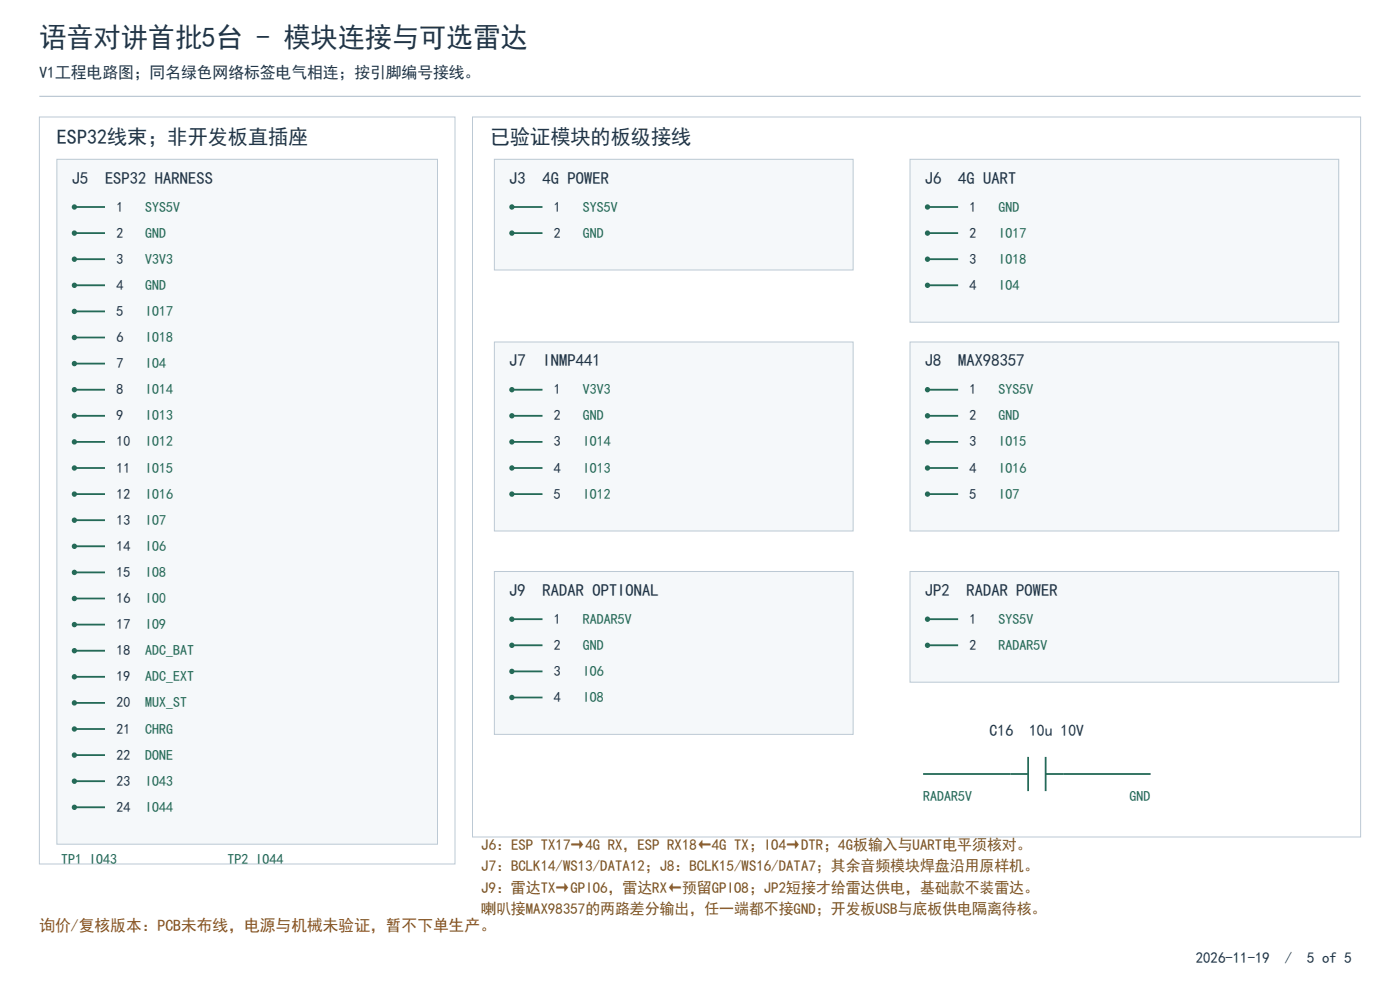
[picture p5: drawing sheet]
<svg xmlns="http://www.w3.org/2000/svg" width="396mm" height="280mm" viewBox="0 0 396 280" stroke-linecap="round" stroke-linejoin="round" font-family="sans-serif">
<path d="M11.1 27.2h373.8" fill="none" stroke="#aebdca" stroke-width=".28"/>
<path d="M11.1 33.1h117.6v211.3h-117.6z" fill-rule="evenodd" fill="#fff" stroke="#bcc9d4" stroke-width=".28"/>
<path d="M16.1 45.1h107.7v193.7h-107.7z" fill-rule="evenodd" fill="#f5f8fa" stroke="#bcc9d4" stroke-width=".28"/>
<path d="M21 58.5h8.7" fill="none" stroke="#246a57" stroke-width=".5"/>
<circle cx="21" cy="58.6" r=".75" fill="#246a57"/>
<path d="M21 65.9h8.7" fill="none" stroke="#246a57" stroke-width=".5"/>
<circle cx="21" cy="65.9" r=".75" fill="#246a57"/>
<path d="M21 73.3h8.7" fill="none" stroke="#246a57" stroke-width=".5"/>
<circle cx="21" cy="73.3" r=".75" fill="#246a57"/>
<path d="M21 80.7h8.7" fill="none" stroke="#246a57" stroke-width=".5"/>
<circle cx="21" cy="80.7" r=".75" fill="#246a57"/>
<path d="M21 88.1h8.7" fill="none" stroke="#246a57" stroke-width=".5"/>
<circle cx="21" cy="88.1" r=".75" fill="#246a57"/>
<path d="M21 95.5h8.7" fill="none" stroke="#246a57" stroke-width=".5"/>
<circle cx="21" cy="95.5" r=".75" fill="#246a57"/>
<path d="M21 102.8h8.7" fill="none" stroke="#246a57" stroke-width=".5"/>
<circle cx="21" cy="102.8" r=".75" fill="#246a57"/>
<path d="M21 110.2h8.7" fill="none" stroke="#246a57" stroke-width=".5"/>
<circle cx="21" cy="110.2" r=".75" fill="#246a57"/>
<path d="M21 117.6h8.7" fill="none" stroke="#246a57" stroke-width=".5"/>
<circle cx="21" cy="117.6" r=".75" fill="#246a57"/>
<path d="M21 125h8.7" fill="none" stroke="#246a57" stroke-width=".5"/>
<circle cx="21" cy="125" r=".75" fill="#246a57"/>
<path d="M21 132.4h8.7" fill="none" stroke="#246a57" stroke-width=".5"/>
<circle cx="21" cy="132.4" r=".75" fill="#246a57"/>
<path d="M21 139.7h8.7" fill="none" stroke="#246a57" stroke-width=".5"/>
<circle cx="21" cy="139.8" r=".75" fill="#246a57"/>
<path d="M21 147.1h8.7" fill="none" stroke="#246a57" stroke-width=".5"/>
<circle cx="21" cy="147.1" r=".75" fill="#246a57"/>
<path d="M21 154.5h8.7" fill="none" stroke="#246a57" stroke-width=".5"/>
<circle cx="21" cy="154.5" r=".75" fill="#246a57"/>
<path d="M21 161.9h8.7" fill="none" stroke="#246a57" stroke-width=".5"/>
<circle cx="21" cy="161.9" r=".75" fill="#246a57"/>
<path d="M21 169.3h8.7" fill="none" stroke="#246a57" stroke-width=".5"/>
<circle cx="21" cy="169.3" r=".75" fill="#246a57"/>
<path d="M21 176.7h8.7" fill="none" stroke="#246a57" stroke-width=".5"/>
<circle cx="21" cy="176.7" r=".75" fill="#246a57"/>
<path d="M21 184h8.7" fill="none" stroke="#246a57" stroke-width=".5"/>
<circle cx="21" cy="184" r=".75" fill="#246a57"/>
<path d="M21 191.4h8.7" fill="none" stroke="#246a57" stroke-width=".5"/>
<circle cx="21" cy="191.4" r=".75" fill="#246a57"/>
<path d="M21 198.8h8.7" fill="none" stroke="#246a57" stroke-width=".5"/>
<circle cx="21" cy="198.8" r=".75" fill="#246a57"/>
<path d="M21 206.2h8.7" fill="none" stroke="#246a57" stroke-width=".5"/>
<circle cx="21" cy="206.2" r=".75" fill="#246a57"/>
<path d="M21 213.6h8.7" fill="none" stroke="#246a57" stroke-width=".5"/>
<circle cx="21" cy="213.6" r=".75" fill="#246a57"/>
<path d="M21 220.9h8.7" fill="none" stroke="#246a57" stroke-width=".5"/>
<circle cx="21" cy="221" r=".75" fill="#246a57"/>
<path d="M21 228.3h8.7" fill="none" stroke="#246a57" stroke-width=".5"/>
<circle cx="21" cy="228.3" r=".75" fill="#246a57"/>
<path d="M133.7 33.1h251.2v203.6h-251.2z" fill-rule="evenodd" fill="#fff" stroke="#bcc9d4" stroke-width=".28"/>
<path d="M139.8 45.1h101.5v31.3h-101.5z" fill-rule="evenodd" fill="#f5f8fa" stroke="#bcc9d4" stroke-width=".28"/>
<path d="M144.8 58.5h8.7" fill="none" stroke="#246a57" stroke-width=".5"/>
<circle cx="144.8" cy="58.6" r=".75" fill="#246a57"/>
<path d="M144.8 65.9h8.7" fill="none" stroke="#246a57" stroke-width=".5"/>
<circle cx="144.8" cy="65.9" r=".75" fill="#246a57"/>
<path d="M257.4 45.1h121.3v46h-121.3z" fill-rule="evenodd" fill="#f5f8fa" stroke="#bcc9d4" stroke-width=".28"/>
<path d="M262.4 58.5h8.6" fill="none" stroke="#246a57" stroke-width=".5"/>
<circle cx="262.3" cy="58.6" r=".75" fill="#246a57"/>
<path d="M262.4 65.9h8.6" fill="none" stroke="#246a57" stroke-width=".5"/>
<circle cx="262.3" cy="65.9" r=".75" fill="#246a57"/>
<path d="M262.4 73.3h8.6" fill="none" stroke="#246a57" stroke-width=".5"/>
<circle cx="262.3" cy="73.3" r=".75" fill="#246a57"/>
<path d="M262.4 80.7h8.6" fill="none" stroke="#246a57" stroke-width=".5"/>
<circle cx="262.3" cy="80.7" r=".75" fill="#246a57"/>
<path d="M139.8 96.7h101.5v53.5h-101.5z" fill-rule="evenodd" fill="#f5f8fa" stroke="#bcc9d4" stroke-width=".28"/>
<path d="M144.8 110.2h8.7" fill="none" stroke="#246a57" stroke-width=".5"/>
<circle cx="144.8" cy="110.2" r=".75" fill="#246a57"/>
<path d="M144.8 117.6h8.7" fill="none" stroke="#246a57" stroke-width=".5"/>
<circle cx="144.8" cy="117.6" r=".75" fill="#246a57"/>
<path d="M144.8 125h8.7" fill="none" stroke="#246a57" stroke-width=".5"/>
<circle cx="144.8" cy="125" r=".75" fill="#246a57"/>
<path d="M144.8 132.4h8.7" fill="none" stroke="#246a57" stroke-width=".5"/>
<circle cx="144.8" cy="132.4" r=".75" fill="#246a57"/>
<path d="M144.8 139.7h8.7" fill="none" stroke="#246a57" stroke-width=".5"/>
<circle cx="144.8" cy="139.8" r=".75" fill="#246a57"/>
<path d="M257.4 96.7h121.3v53.5h-121.3z" fill-rule="evenodd" fill="#f5f8fa" stroke="#bcc9d4" stroke-width=".28"/>
<path d="M262.4 110.2h8.6" fill="none" stroke="#246a57" stroke-width=".5"/>
<circle cx="262.3" cy="110.2" r=".75" fill="#246a57"/>
<path d="M262.4 117.6h8.6" fill="none" stroke="#246a57" stroke-width=".5"/>
<circle cx="262.3" cy="117.6" r=".75" fill="#246a57"/>
<path d="M262.4 125h8.6" fill="none" stroke="#246a57" stroke-width=".5"/>
<circle cx="262.3" cy="125" r=".75" fill="#246a57"/>
<path d="M262.4 132.4h8.6" fill="none" stroke="#246a57" stroke-width=".5"/>
<circle cx="262.3" cy="132.4" r=".75" fill="#246a57"/>
<path d="M262.4 139.7h8.6" fill="none" stroke="#246a57" stroke-width=".5"/>
<circle cx="262.3" cy="139.8" r=".75" fill="#246a57"/>
<path d="M139.8 161.6h101.5v46.1h-101.5z" fill-rule="evenodd" fill="#f5f8fa" stroke="#bcc9d4" stroke-width=".28"/>
<path d="M144.8 175.1h8.7" fill="none" stroke="#246a57" stroke-width=".5"/>
<circle cx="144.8" cy="175.1" r=".75" fill="#246a57"/>
<path d="M144.8 182.5h8.7" fill="none" stroke="#246a57" stroke-width=".5"/>
<circle cx="144.8" cy="182.5" r=".75" fill="#246a57"/>
<path d="M144.8 189.9h8.7" fill="none" stroke="#246a57" stroke-width=".5"/>
<circle cx="144.8" cy="189.9" r=".75" fill="#246a57"/>
<path d="M144.8 197.3h8.7" fill="none" stroke="#246a57" stroke-width=".5"/>
<circle cx="144.8" cy="197.3" r=".75" fill="#246a57"/>
<path d="M257.4 161.6h121.3v31.3h-121.3z" fill-rule="evenodd" fill="#f5f8fa" stroke="#bcc9d4" stroke-width=".28"/>
<path d="M262.4 175.1h8.6" fill="none" stroke="#246a57" stroke-width=".5"/>
<circle cx="262.3" cy="175.1" r=".75" fill="#246a57"/>
<path d="M262.4 182.5h8.6" fill="none" stroke="#246a57" stroke-width=".5"/>
<circle cx="262.3" cy="182.5" r=".75" fill="#246a57"/>
<path d="M261.1 218.9h29.7M290.8 214.1v9.6M295.8 218.9h29.7M295.8 214.1v9.6" fill="none" stroke="#246a57" stroke-width=".5"/>
<text font-size="7.9" fill="#213547" x="11.1" y="13.2">语音对讲首批5台 - 模块连接与可选雷达</text>
<g font-size="5.9" fill="#213547">
<text x="16.1" y="40.7">ESP32线束；非开发板直插座</text>
<text x="138.6" y="40.7">已验证模块的板级接线</text>
</g>
<g font-size="4.8" fill="#213547">
<text x="20.3" y="51.9">J5</text>
<text x="29.7" y="51.9">ESP32 HARNESS</text>
<text x="144" y="51.9">J3</text>
<text x="153.5" y="51.9">4G POWER</text>
<text x="261.6" y="51.9">J6</text>
<text x="271" y="51.9">4G UART</text>
<text x="144" y="103.6">J7</text>
<text x="153.5" y="103.6">INMP441</text>
<text x="261.6" y="103.6">J8</text>
<text x="271" y="103.6">MAX98357</text>
<text x="144" y="168.5">J9</text>
<text x="153.5" y="168.5">RADAR OPTIONAL</text>
<text x="261.6" y="168.5">JP2</text>
<text x="273.4" y="168.5">RADAR POWER</text>
</g>
<g font-size="4.6" fill="#213547">
<text x="11.1" y="22.1">V1工程电路图；同名绿色网络标签电气相连；按引脚编号接线。</text>
<text x="279.9" y="208.2">C16</text>
<text x="291.1" y="208.2">10u 10V</text>
</g>
<text font-size="4.6" fill="#9b4b16" x="11.1" y="263.2">询价/复核版本：PCB未布线，电源与机械未验证，暂不下单生产。</text>
<g font-size="4.3" fill="#735223">
<text x="136.1" y="240.3">J6：ESP TX17→4G RX，ESP RX18←4G TX；IO4→DTR；4G板输入与UART电平须核对。</text>
<text x="136.1" y="246.4">J7：BCLK14/WS13/DATA12；J8：BCLK15/WS16/DATA7；其余音频模块焊盘沿用原样机。</text>
<text x="136.1" y="252.5">J9：雷达TX→GPIO6，雷达RX←预留GPIO8；JP2短接才给雷达供电，基础款不装雷达。</text>
<text x="136.1" y="258.6">喇叭接MAX98357的两路差分输出，任一端都不接GND；开发板USB与底板供电隔离待核。</text>
</g>
<g font-size="4.3" fill="#213547">
<text x="338.2" y="272.4">2026-11-19</text>
<text x="363.5" y="272.4">/</text>
<text x="369.8" y="272.4">5 of 5</text>
</g>
<g font-size="4.1" fill="#213547">
<text x="32.9" y="59.8">1</text>
<text x="156.7" y="59.8">1</text>
<text x="274.2" y="59.8">1</text>
<text x="32.9" y="67.2">2</text>
<text x="156.7" y="67.2">2</text>
<text x="274.2" y="67.2">2</text>
<text x="32.9" y="74.6">3</text>
<text x="274.2" y="74.6">3</text>
<text x="32.9" y="82">4</text>
<text x="274.2" y="82">4</text>
<text x="32.9" y="89.3">5</text>
<text x="32.9" y="96.7">6</text>
<text x="32.9" y="104.1">7</text>
<text x="32.9" y="111.5">8</text>
<text x="156.7" y="111.5">1</text>
<text x="274.2" y="111.5">1</text>
<text x="32.9" y="118.9">9</text>
<text x="156.7" y="118.9">2</text>
<text x="274.2" y="118.9">2</text>
<text x="32.9" y="126.3">10</text>
<text x="156.7" y="126.3">3</text>
<text x="274.2" y="126.3">3</text>
<text x="32.9" y="133.6">11</text>
<text x="156.7" y="133.6">4</text>
<text x="274.2" y="133.6">4</text>
<text x="32.9" y="141">12</text>
<text x="156.7" y="141">5</text>
<text x="274.2" y="141">5</text>
<text x="32.9" y="148.4">13</text>
<text x="32.9" y="155.8">14</text>
<text x="32.9" y="163.2">15</text>
<text x="32.9" y="170.5">16</text>
<text x="32.9" y="177.9">17</text>
<text x="156.7" y="176.4">1</text>
<text x="274.2" y="176.4">1</text>
<text x="32.9" y="185.3">18</text>
<text x="156.7" y="183.8">2</text>
<text x="274.2" y="183.8">2</text>
<text x="156.7" y="191.2">3</text>
<text x="32.9" y="192.7">19</text>
<text x="32.9" y="200.1">20</text>
<text x="156.7" y="198.5">4</text>
<text x="32.9" y="207.5">21</text>
<text x="32.9" y="214.8">22</text>
<text x="32.9" y="222.2">23</text>
<text x="32.9" y="229.6">24</text>
</g>
<g font-size="4.1" fill="#246a57">
<text x="41.1" y="59.8">SYS5V</text>
<text x="164.8" y="59.8">SYS5V</text>
<text x="282.4" y="59.8">GND</text>
<text x="41.1" y="67.2">GND</text>
<text x="164.8" y="67.2">GND</text>
<text x="282.4" y="67.2">IO17</text>
<text x="41.1" y="74.6">V3V3</text>
<text x="282.4" y="74.6">IO18</text>
<text x="41.1" y="82">GND</text>
<text x="282.4" y="82">IO4</text>
<text x="41.1" y="89.3">IO17</text>
<text x="41.1" y="96.7">IO18</text>
<text x="41.1" y="104.1">IO4</text>
<text x="41.1" y="111.5">IO14</text>
<text x="164.8" y="111.5">V3V3</text>
<text x="282.4" y="111.5">SYS5V</text>
<text x="41.1" y="118.9">IO13</text>
<text x="164.8" y="118.9">GND</text>
<text x="282.4" y="118.9">GND</text>
<text x="41.1" y="126.3">IO12</text>
<text x="164.8" y="126.3">IO14</text>
<text x="282.4" y="126.3">IO15</text>
<text x="41.1" y="133.6">IO15</text>
<text x="164.8" y="133.6">IO13</text>
<text x="282.4" y="133.6">IO16</text>
<text x="41.1" y="141">IO16</text>
<text x="164.8" y="141">IO12</text>
<text x="282.4" y="141">IO7</text>
<text x="41.1" y="148.4">IO7</text>
<text x="41.1" y="155.8">IO6</text>
<text x="41.1" y="163.2">IO8</text>
<text x="41.1" y="170.5">IO0</text>
<text x="41.1" y="177.9">IO9</text>
<text x="164.8" y="176.4">RADAR5V</text>
<text x="282.4" y="176.4">SYS5V</text>
<text x="41.1" y="185.3">ADC_BAT</text>
<text x="164.8" y="183.8">GND</text>
<text x="282.4" y="183.8">RADAR5V</text>
<text x="164.8" y="191.2">IO6</text>
<text x="41.1" y="192.7">ADC_EXT</text>
<text x="41.1" y="200.1">MUX_ST</text>
<text x="164.8" y="198.5">IO8</text>
<text x="41.1" y="207.5">CHRG</text>
<text x="41.1" y="214.8">DONE</text>
<text x="41.1" y="222.2">IO43</text>
<text x="261.1" y="226.5">RADAR5V</text>
<text x="319.5" y="226.5">GND</text>
<text x="41.1" y="229.6">IO44</text>
<text x="17.3" y="244.4">TP1 IO43</text>
<text x="64.4" y="244.4">TP2 IO44</text>
</g>
</svg>
